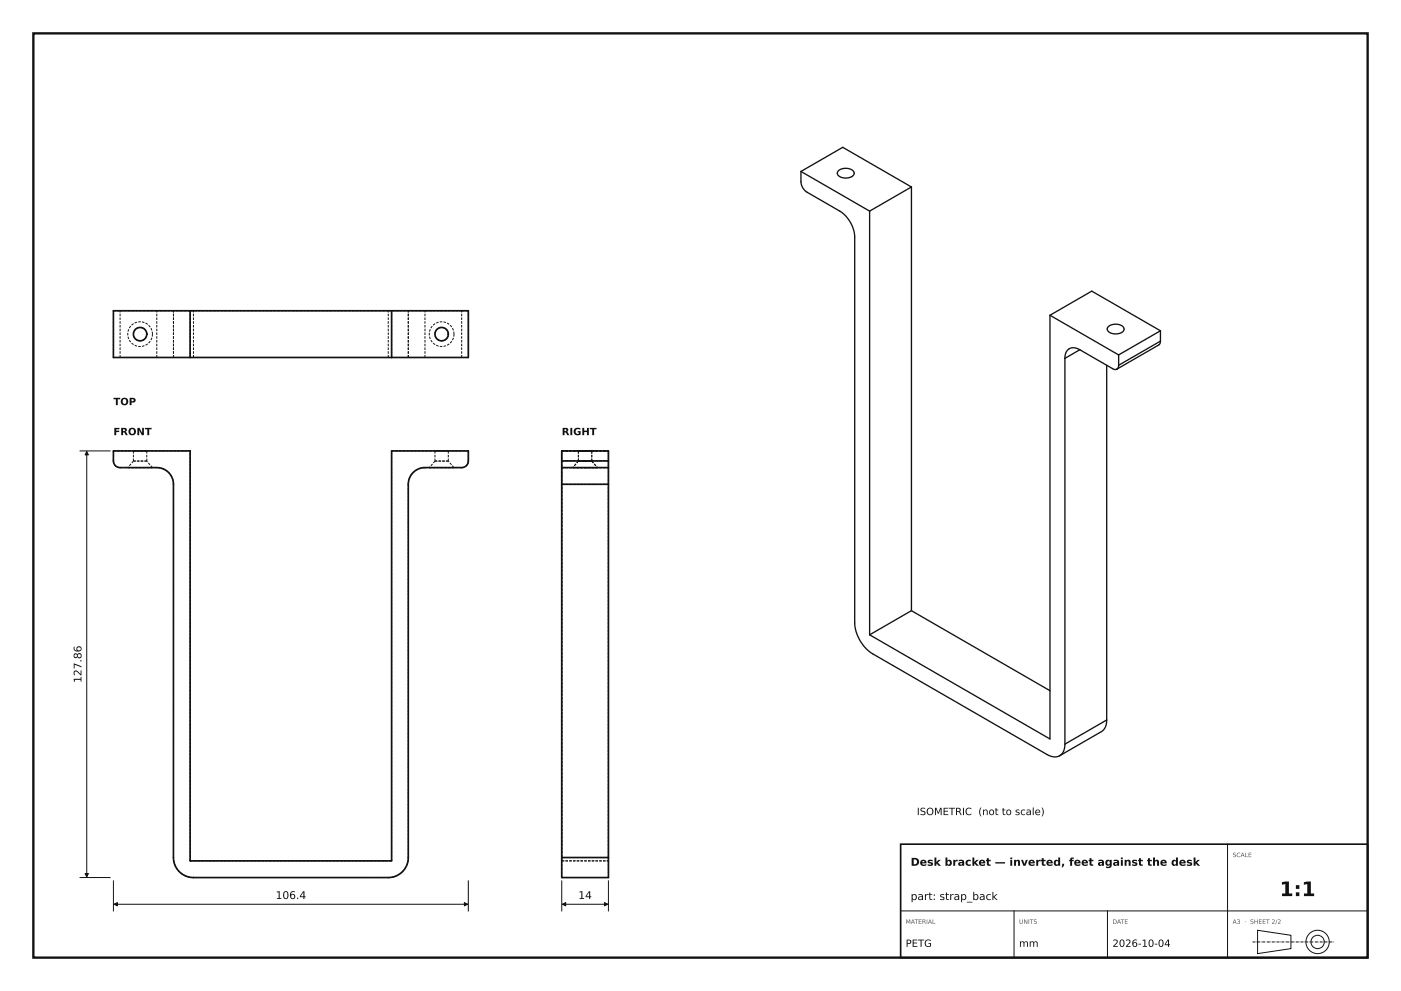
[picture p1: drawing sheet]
<svg xmlns="http://www.w3.org/2000/svg" width="420mm" height="297mm" viewBox="0 0 420 297" stroke-linecap="round" stroke-linejoin="round" font-family="sans-serif">
<path d="M10 10h400v277h-400z" fill="none" stroke="#111" stroke-width=".7" stroke-linecap="butt"/>
<path d="M270 253h140v34h-140z" fill="none" stroke="#111" stroke-width=".49"/>
<g fill="none" stroke="#111" stroke-width=".3">
<path d="M24 135.1h9M26 135.3v127.5M368 253v34M24 263h9M34 264v9M34.2 271h106M140.4 264v9M168.4 264v9M168.6 271h13.6M182.4 264v9M270 273h140M304 273v14"/>
<path d="M332 273v14M377 278.8l10 1.5v4l-10 1.5z"/>
<circle cx="395" cy="282.3" r="2"/>
<circle cx="395" cy="282.3" r="3.5"/>
</g>
<g fill="none" stroke="#111" stroke-width=".5">
<path d="M34 93.1h106.4v14h-106.4zM57 93.1v14M117.4 93.1v14M34 135.1h23v122.9h60.4v-122.9h23v3a2 2 0 0 1-2 2h-11a5 5 0 0 0-5 5v111.9a6 6 0 0 1-6 6h-58.4a6 6 0 0 1-6-6v-111.9a5 5 0 0 0-5-5h-11a2 2 0 0 1-2-2zM168.4 138.1v2M168.4 138.1v-3h14v3M168.4 138.1h14M182.4 138.1v2M168.4 140.1v5M168.4 140.1h14M168.4 145.1v111.9M168.4 145.1h14"/>
<path d="M182.4 140.1v5M182.4 145.1v111.9M168.4 257v6h14v-6M168.4 257h14"/>
<circle cx="42" cy="100.1" r="2"/>
<circle cx="132.4" cy="100.1" r="2"/>
</g>
<g fill="none" stroke="#111" stroke-width=".3" stroke-dasharray=".7 .4" stroke-linecap="butt">
<path d="M34 93.1h2M47 93.1h-11M52 93.1h-5M58 93.1h-6M116.4 93.1h6M116.4 93.1h-58.4M127.4 93.1h-5M138.4 93.1h2M138.4 93.1h-11M34 107.1v-14M34 107.1h2M36 107.1v-14"/>
<path d="M44 100.1a2 2 0 0 0-2.9-1.7 2 2 0 0 0-.2 3.4 2 2 0 0 0 3.1-1.4v-.3M45.7 100.1a3.7 3.7 0 0 0-5.5-3.2 3.7 3.7 0 0 0-.2 6.4 3.7 3.7 0 0 0 5.7-2.9v-.3M47 107.1h-11M47 107.1v-14M52 107.1h-5M52 107.1v-14M57 107.1v-14M58 107.1h-6M58 107.1v-14M116.4 107.1h6M116.4 107.1h-58.4M116.4 107.1v-14"/>
<path d="M117.4 107.1v-14M122.4 107.1v-14M127.4 107.1h-5M127.4 107.1v-14M134.4 100.1a2 2 0 0 0-2.9-1.7 2 2 0 0 0-.2 3.4 2 2 0 0 0 3.1-1.4v-.3M136.1 100.1a3.7 3.7 0 0 0-5.5-3.2 3.7 3.7 0 0 0-.2 6.4 3.7 3.7 0 0 0 5.7-2.9v-.3M138.4 107.1h2M138.4 107.1h-11M138.4 107.1v-14M140.4 107.1v-14M34 138.1v-3M34 138.1a2 2 0 0 0 2 2"/>
<path d="M34 135.1h23M40 135.1h4M40 138.2h4M40 138.2v-3.1M40 138.2l-1.7 1.9M44 135.1h-4M44 138.2h-4M44 138.2v-3.1M117.4 135.1h23M130.4 135.1h4M130.4 138.2h4M130.4 138.2v-3.1"/>
<path d="M130.4 138.2l-1.7 1.9M134.4 135.1h-4M134.4 138.2h-4M134.4 138.2v-3.1M140.4 135.1v3M168.4 135.1h14M168.4 138.1v-3M168.4 138.1v2M168.4 138.1h14M173.4 135.1h2M173.4 138.2h2M173.4 138.2v-3.1"/>
<path d="M173.4 138.2l-1.7 1.9M175.4 135.1h2M175.4 138.2h2M177.4 135.1h-4M177.4 138.2h-4M177.4 138.2v-3.1M177.4 138.2l1.7 1.9M182.4 138.1v-3M182.4 138.1v2M38.3 140.1h7.4M45.7 140.1h-7.4M45.7 140.1l-1.7-1.9"/>
<path d="M47 140.1h-11M52 145.1a5 5 0 0 0-5-5M122.4 145.1v111.9M127.4 140.1a5 5 0 0 0-5 5M128.7 140.1h7.4M136.1 140.1h-7.4M136.1 140.1l-1.7-1.9M138.4 140.1a2 2 0 0 0 2-2M138.4 140.1h-11M168.4 140.1h14M168.4 145.1v-5M168.4 145.1h14"/>
<path d="M171.7 140.1h3.7M175.4 140.1h3.7M179.1 140.1h-7.4M182.4 145.1v-5M52 257v-111.9M57 258v-122.9M57 258h60.4M117.4 258v-122.9M168.4 258v-122.9M168.4 257v-111.9M168.4 258h14M168.4 257h14"/>
<path d="M182.4 258v-122.9M182.4 257v-111.9M58 263a6 6 0 0 1-6-6M116.4 263a6 6 0 0 0 6-6M116.4 263h-58.4M168.4 263v-6M168.4 263h14M182.4 263v-6"/>
</g>
<g fill="none" stroke="#111" stroke-width=".4">
<path d="M240.1 51.4v3.1a4 4 0 0 0 1.8 3.1l9.9 5.7a9.9 9.9 0 0 1 4.4 7.7v115.6a11.9 11.9 0 0 0 5.4 9.3l52.3 30.2a3.9 3.9 0 0 0 3.8 .4M240.1 51.4l12.5-7.3 20.6 11.9M240.1 51.4l20.6 11.9M251.2 51.3a3.4 3.4 0 0 1 4.8 .3 1.72 1.72 0 0 1-2 1.7 2.57 2.57 0 0 1-3-1.4zM273.2 56l-12.5 7.3M273.2 56v127M260.7 63.3v127M314.8 94.5l12.5-7.3 20.6 11.9M314.8 94.5v127l-54.1-31.2M314.8 94.5l20.6 11.9M332.2 98a3.4 3.4 0 0 1 4.7 .3 1.72 1.72 0 0 1-2 1.8 2.57 2.57 0 0 1-3-1.5zM347.9 99.1v3.1"/>
<path d="M347.9 99.1l-12.5 7.3M319.2 107.4v115.6M323.7 104.8l9.9 5.7 .7 .2 .5-.1M323.7 104.8a2.73 2.73 0 0 0-3.1-.3 2.73 2.73 0 0 0-1.4 2.9M323.7 104.8l-4.5 2.6M331.8 109.5v106.3M335.4 109.5l-.2 .7-.4 .4M335.4 106.4v3.1M347.9 102.2l-.2 .8-.3 .4-12.6 7.2M347.9 102.2l-12.5 7.3M273.2 183l41.6 24M273.2 183l-12.5 7.3"/>
<path d="M331.8 215.8a3.9 3.9 0 0 1-1.6 3.5l-12.5 7.2M331.8 215.8l-12.6 7.2M319.2 223a3.9 3.9 0 0 1-1.5 3.5"/>
</g>
<path d="M375.5 282.3h24.5" fill="none" stroke="#111" stroke-width=".3" stroke-dasharray=".9 .2 .1 .2" stroke-linecap="butt"/>
<g fill="#111" stroke="#111" stroke-width=".3">
<path d="M139.2 270.5l1 .5-1 .5z"/>
<path d="M34.2 271l1-.5v1z"/>
<path d="M26 135.3l.5 1h-1z"/>
<path d="M25.5 261.8h1l-.5 1z"/>
<path d="M181.2 270.5l1 .5-1 .5z"/>
<path d="M168.6 271l1-.5v1z"/>
</g>
<text font-size="6" fill="#111" x="383.6" y="268.6">1:1</text>
<text font-size="3.3" fill="#111" x="273" y="259.5">Desk bracket — inverted, feet against the desk</text>
<g font-size="3.2" fill="#111">
<text x="24.4" y="204.7" transform="rotate(-90 24.4 204.7)">127.86</text>
<text x="82.6" y="269.4">106.4</text>
<text x="173.4" y="269.4">14</text>
<text x="273" y="269.7">part: strap_back</text>
</g>
<g font-size="3" fill="#111">
<text x="34" y="121.4">TOP</text>
<text x="34" y="130.4">FRONT</text>
<text x="168.4" y="130.4">RIGHT</text>
<text x="274.8" y="244.3">ISOMETRIC (not to scale)</text>
<text x="271.5" y="283.8">PETG</text>
<text x="305.5" y="283.8">mm</text>
<text x="333.5" y="283.8">2026-10-04</text>
</g>
<g font-size="1.8" fill="#555">
<text x="369.5" y="256.9">SCALE</text>
<text x="271.5" y="276.9">MATERIAL</text>
<text x="305.5" y="276.9">UNITS</text>
<text x="333.5" y="276.9">DATE</text>
<text x="369.5" y="276.9">A3 · SHEET 2/2</text>
</g>
</svg>
